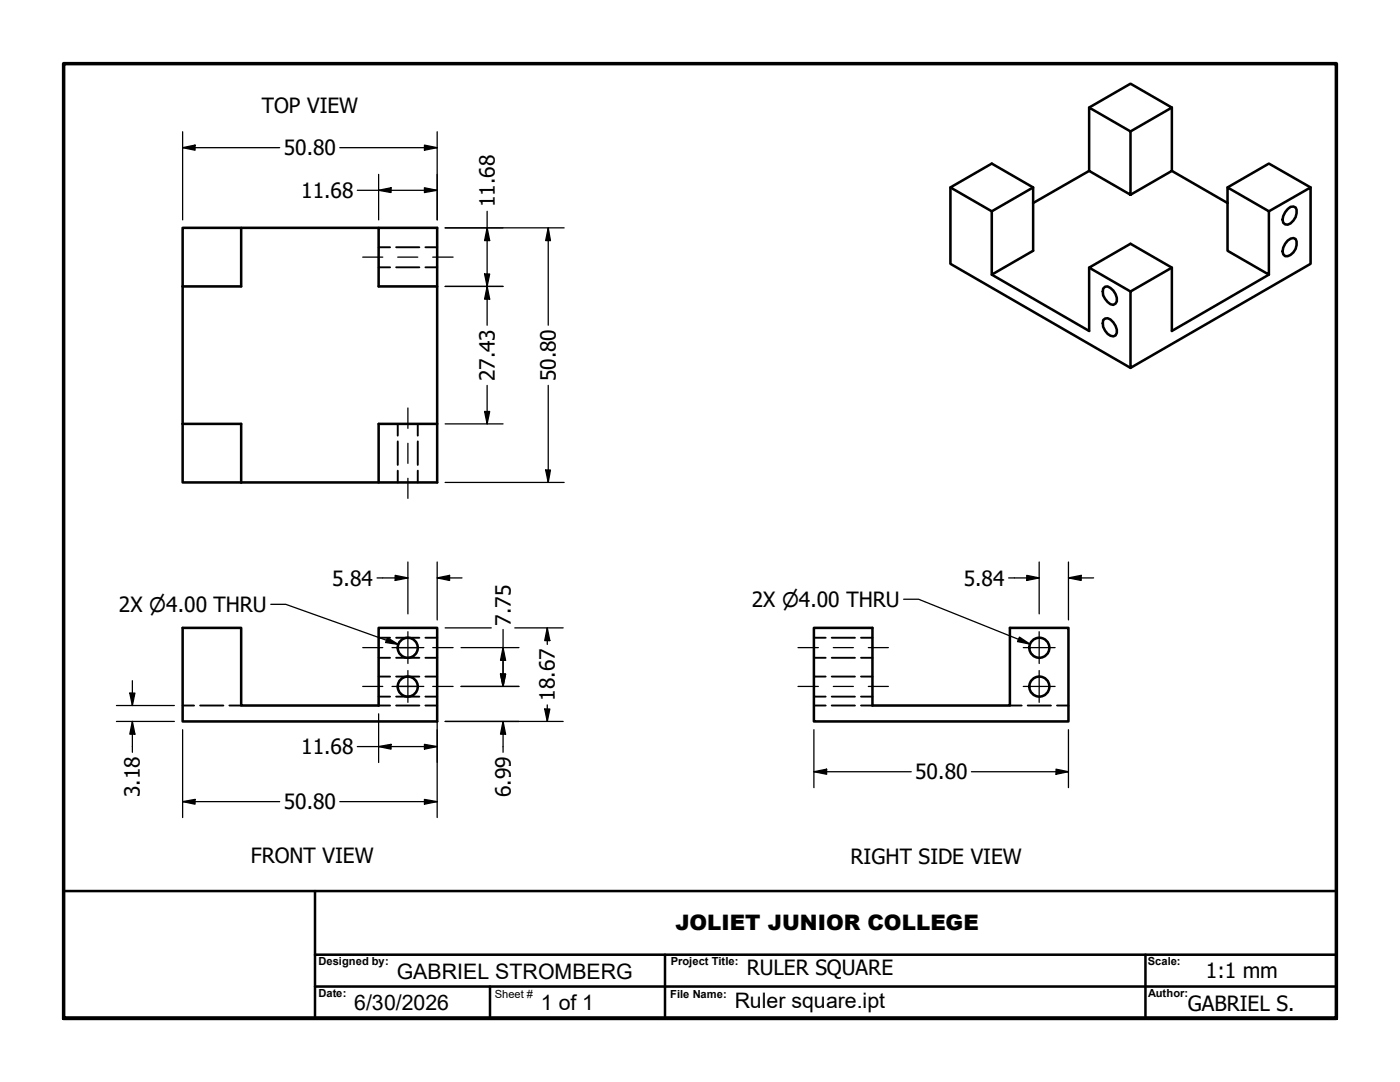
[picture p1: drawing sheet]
<svg xmlns="http://www.w3.org/2000/svg" width="279mm" height="216mm" viewBox="0 0 279 216" stroke-linecap="round" stroke-linejoin="round" font-family="sans-serif">
<!-- layer: Hidden (ANSI) -->
<g fill="none" stroke="#000" stroke-width=".38">
<path d="M75.6 53.3h2.3M75.6 49.3h2.3M79.1 53.3h4.6M79.1 49.3h4.6M84.9 53.3h2.3M84.9 49.3h2.3M79.4 84.6v2.3M79.4 88.1v4.7M79.4 93.9v2.4M83.4 84.6v2.3M83.4 88.1v4.7M83.4 93.9v2.4"/>
<path d="M75.6 131.3h2.3M75.6 127.3h2.3M75.6 139h2.3M75.6 135h2.3M79.1 131.3h4.6M79.1 127.3h4.6M79.1 139h4.6M79.1 135h4.6M84.9 131.3h2.3M84.9 127.3h2.3M84.9 139h2.3M84.9 135h2.3"/>
<path d="M162.4 131.3h2.4M162.4 127.3h2.4M162.4 139h2.4M162.4 135h2.4M166 131.3h4.6M166 127.3h4.6M166 139h4.6M166 135h4.6M171.8 131.3h2.3M171.8 127.3h2.3M171.8 139h2.3M171.8 135h2.3"/>
<path d="M36.4 140.8h2.3M39.9 140.8h4.7M45.8 140.8h2.3M75.6 140.8h2.3M79.1 140.8h4.6M84.9 140.8h2.3M162.4 140.8h2.4M166 140.8h4.6M171.8 140.8h2.3M201.5 140.8h2.4M205.1 140.8h4.6M210.9 140.8h2.3"/>
</g>
<!-- layer: Visible (ANSI) -->
<g fill="none" stroke="#000" stroke-width=".51">
<path d="M189.7 37.4v15.2l35.9 20.8M206.2 37.4l-8.3 4.8v12.6l8.3-4.8v-12.6l-8.3-4.8-8.2 4.8 8.2 4.8M217.4 21.5l8.2 4.7v12.7l-8.2-4.8zM217.4 21.5l8.2-4.8 8.3 4.8-8.3 4.7M217.4 34.1l-11.2 6.4M233.9 21.5v12.6l-8.3 4.8M233.9 34.1l11.1 6.4M245 37.4l8.2 4.8v12.6l-8.2-4.8zM245 37.4l8.2-4.8 8.4 4.8M36.4 45.5h11.7v11.7h-11.7zM36.4 57.2v27.4M48.1 45.5h27.5"/>
<path d="M87.2 57.2v-11.7h-11.6v11.7h11.6v39.1h-11.6v-11.7h11.6M217.4 53.4v12.6l-19.5-11.2M220.2 57.6l.3-.4h.5a2.97 2.97 0 0 1 1.9 2.9l-.3 .5-.4 .2a2.79 2.79 0 0 1-2-3.2zM253.2 54.8l-19.3 11.2v-12.6l-8.3-4.8-8.2 4.8 8.2 4.8M253.2 42.2l8.4-4.8v15.2l-36 20.8v-15.2l8.3-4.8M257 41.7l.6-.4 .5-.1 .5 .2a2.62 2.62 0 0 1-1.6 3.4h-.5a1.64 1.64 0 0 1 0-2.4zM257 48l.6-.4 .5-.1 .5 .2a2.45 2.45 0 0 1-2.1 3.4 1.71 1.71 0 0 1 0-2.5zM220.2 63.9l.3-.3a1.93 1.93 0 0 1 2.1 1.4l.3 .8v.6l-.3 .5a1.58 1.58 0 0 1-2.1-.9l-.3-.8zM36.4 84.6v11.7h11.7M36.4 84.6h11.7v11.7M48.1 96.3h27.5M36.4 125.3h11.7v15.5h27.5v-15.5h11.6v18.7h-50.8z"/>
<path d="M162.4 125.3h11.7v15.5h27.4v-15.5h11.7v18.7h-50.8z"/>
<circle cx="81.4" cy="129.3" r="2"/>
<circle cx="81.4" cy="137" r="2"/>
<circle cx="207.4" cy="129.3" r="2"/>
<circle cx="207.4" cy="137" r="2"/>
</g>
<!-- layer: Border (ANSI) -->
<path d="M12.7 203.2v-190.5h254v190.5h-254h254" fill="none" stroke="#000" stroke-width=".7"/>
<!-- layer: Title (ANSI) -->
<path d="M12.7 177.8h254v25.4h-254zM62.9 177.8v25.4M62.9 196.8h203.8M62.9 190.5h203.8M97.8 196.8v6.4M132.7 190.5v12.7M228.6 190.5v12.7" fill="none" stroke="#000" stroke-width=".51"/>
<!-- layer: Centerline (ANSI) -->
<g fill="none" stroke="#000" stroke-width=".25">
<path d="M72.4 51.3h4M79.4 51.3h4M86.4 51.3h4M81.4 81.4v4.1M81.4 88.5v4M81.4 95.4v4M72.4 137h4M72.4 129.2h4M79.4 137h4M79.4 129.2h4M86.4 137h4M86.4 129.2h4"/>
<path d="M159.3 137h4M159.3 129.2h4M166.3 137h4M166.3 129.2h4M173.3 137h4M173.3 129.2h4"/>
</g>
<!-- layer: Center Mark (ANSI) -->
<path d="M78.2 129.2h6.4M78.2 137h6.4M81.4 126v6.4M81.4 133.8v6.3M204.2 129.2h6.4M204.2 137h6.4M207.4 126v6.4M207.4 133.8v6.3" fill="none" stroke="#000" stroke-width=".25"/>
<!-- layer: Dimension (ANSI) -->
<g fill="none" stroke="#000" stroke-width=".25">
<path d="M36.4 29.5l2.5-.5v1zM36.4 26.3v17.6M36.4 29.5h19.4M67.8 29.5h19.4M71.3 38h15.9M75.6 38l2.4-.5v.9zM75.6 34.8v9.1M84.7 29l2.5 .5-2.5 .5zM84.7 37.5l2.5 .5-2.5 .4zM87.2 26.3v17.6M88.8 45.5h23.8M88.8 57.2h11.6"/>
<path d="M96.7 54.7h1l-.5 2.5zM97.2 45.5l.5 2.5h-1zM97.2 57.2l.5 2.5h-1zM97.2 42.2v22.7M109.4 45.5l.5 2.5h-1zM109.4 45.5v19.4M97.2 76.9v7.7M109.4 76.9v19.4M88.8 84.6h11.6M88.8 96.3h23.8M96.7 82.1h1l-.5 2.5zM108.9 93.8h1l-.5 2.5z"/>
<path d="M75.2 115.3h6.2M78.9 114.8l2.5 .5-2.5 .5zM81.4 112.1v10.4M87.2 115.3l2.5-.5v1zM87.2 112.1v11.6M87.2 115.3h5M180.3 119.6h3l22.2 8.9M201.3 115.3h6.1M204.9 114.8l2.5 .5-2.5 .5zM207.4 112.1v10.4M213.2 115.3l2.6-.5v1zM213.2 115.3h5"/>
<path d="M213.2 112.1v11.6M25.9 138.3h1l-.5 2.5zM26.4 135.8v5M54 120.6h3l22.5 8M77.3 127.3l2.2 1.3-2.5-.4zM88.8 125.3h9.2M92 137h11.6M92 129.2h11.6M99.9 134.5h1l-.5 2.5zM100.4 129.2l.5 2.6h-1zM100.4 125.6v11.4M102.7 125.3h9.7"/>
<path d="M109.2 125.3l.5 2.5h-1zM109.2 125.3v3.3M203.5 127.1l2 1.4-2.4-.5zM23.2 140.8h11.6M23.2 144h11.6M26.4 144l.5 2.5h-1zM26.4 144v6.1M36.4 160l2.5-.5v1zM36.4 160h19.4M36.4 145.6v17.5M67.8 160h19.4M71.3 149h15.9"/>
<path d="M75.6 149l2.4-.5v1zM75.6 142.4v9.7M84.7 148.5l2.5 .5-2.5 .5zM84.7 159.5l2.5 .5-2.5 .5zM87.2 140.6v22.5M88.8 144h23.6M100.4 144l.5 2.5h-1zM100.4 144v6.1M108.7 141.5h1l-.5 2.5zM109.2 140.7v3.3M162.4 154l2.6-.5v1zM162.4 154h19.5"/>
<path d="M162.4 145.6v11.6M193.9 154h19.3M210.8 153.5l2.4 .5-2.4 .5zM213.2 145.6v11.6"/>
</g>
<g fill="#000">
<path d="M36.4 29.5l2.5-.5v1zM75.6 38l2.4-.5v.9zM84.7 29l2.5 .5-2.5 .5zM84.7 37.5l2.5 .5-2.5 .4zM96.7 54.7h1l-.5 2.5zM97.2 45.5l.5 2.5h-1zM97.2 57.2l.5 2.5h-1zM109.4 45.5l.5 2.5h-1zM96.7 82.1h1l-.5 2.5zM108.9 93.8h1l-.5 2.5zM78.9 114.8l2.5 .5-2.5 .5zM87.2 115.3l2.5-.5v1z"/>
<path d="M204.9 114.8l2.5 .5-2.5 .5zM213.2 115.3l2.6-.5v1zM25.9 138.3h1l-.5 2.5zM77.3 127.3l2.2 1.3-2.5-.4zM99.9 134.5h1l-.5 2.5zM100.4 129.2l.5 2.6h-1zM109.2 125.3l.5 2.5h-1zM203.5 127.1l2 1.4-2.4-.5zM26.4 144l.5 2.5h-1zM36.4 160l2.5-.5v1zM75.6 149l2.4-.5v1zM84.7 148.5l2.5 .5-2.5 .5z"/>
<path d="M100.4 144l.5 2.5h-1zM108.7 141.5h1l-.5 2.5zM162.4 154l2.6-.5v1zM210.8 153.5l2.4 .5-2.4 .5zM84.7 159.5l2.5 .5-2.5 .5z"/>
</g>
<g font-size="4.3">
<text x="134.8" y="185.5">JOLIET JUNIOR COLLEGE</text>
<text x="79.2" y="195.3">GABRIEL STROMBERG</text>
<text x="70.7" y="201.6">6/30/2026</text>
<text x="107.9" y="201.5">1 of 1</text>
<text x="146.6" y="201.2">Ruler square.ipt</text>
</g>
<g font-size="4.2">
<text x="52.3" y="22.5">TOP VIEW</text>
<text x="56.6" y="31">50.80</text>
<text x="60.1" y="39.5">11.68</text>
<text x="98.7" y="41.3" transform="rotate(-90 98.7 41.3)">11.68</text>
<text x="98.7" y="76.1" transform="rotate(-90 98.7 76.1)">27.43</text>
<text x="110.9" y="76.1" transform="rotate(-90 110.9 76.1)">50.80</text>
<text x="66.3" y="116.8">5.84</text>
<text x="192.3" y="116.8">5.84</text>
<text x="23.7" y="122">2X ⌀4.00 THRU</text>
<text x="101.9" y="124.8" transform="rotate(-90 101.9 124.8)">7.75</text>
<text x="150.1" y="121">2X ⌀4.00 THRU</text>
<text x="110.7" y="139.8" transform="rotate(-90 110.7 139.8)">18.67</text>
<text x="60.1" y="150.5">11.68</text>
<text x="182.6" y="155.5">50.80</text>
<text x="27.9" y="159.1" transform="rotate(-90 27.9 159.1)">3.18</text>
<text x="56.6" y="161.5">50.80</text>
<text x="101.9" y="159.1" transform="rotate(-90 101.9 159.1)">6.99</text>
<text x="50" y="172.2">FRONT VIEW</text>
<text x="169.7" y="172.4">RIGHT SIDE VIEW</text>
<text x="149" y="194.6">RULER SQUARE</text>
<text x="240.7" y="195.1">1:1 mm</text>
<text x="237" y="201.7">GABRIEL S.</text>
</g>
<g font-size="2.2">
<text x="63.6" y="192.6">Designed by:</text>
<text x="133.9" y="192.5">Project Title:</text>
<text x="229" y="192.5">Scale:</text>
<text x="63.6" y="198.9">Date:</text>
<text x="98.7" y="199.1">Sheet #</text>
<text x="133.7" y="199.1">File Name:</text>
<text x="229.1" y="198.9">Author:</text>
</g>
</svg>
